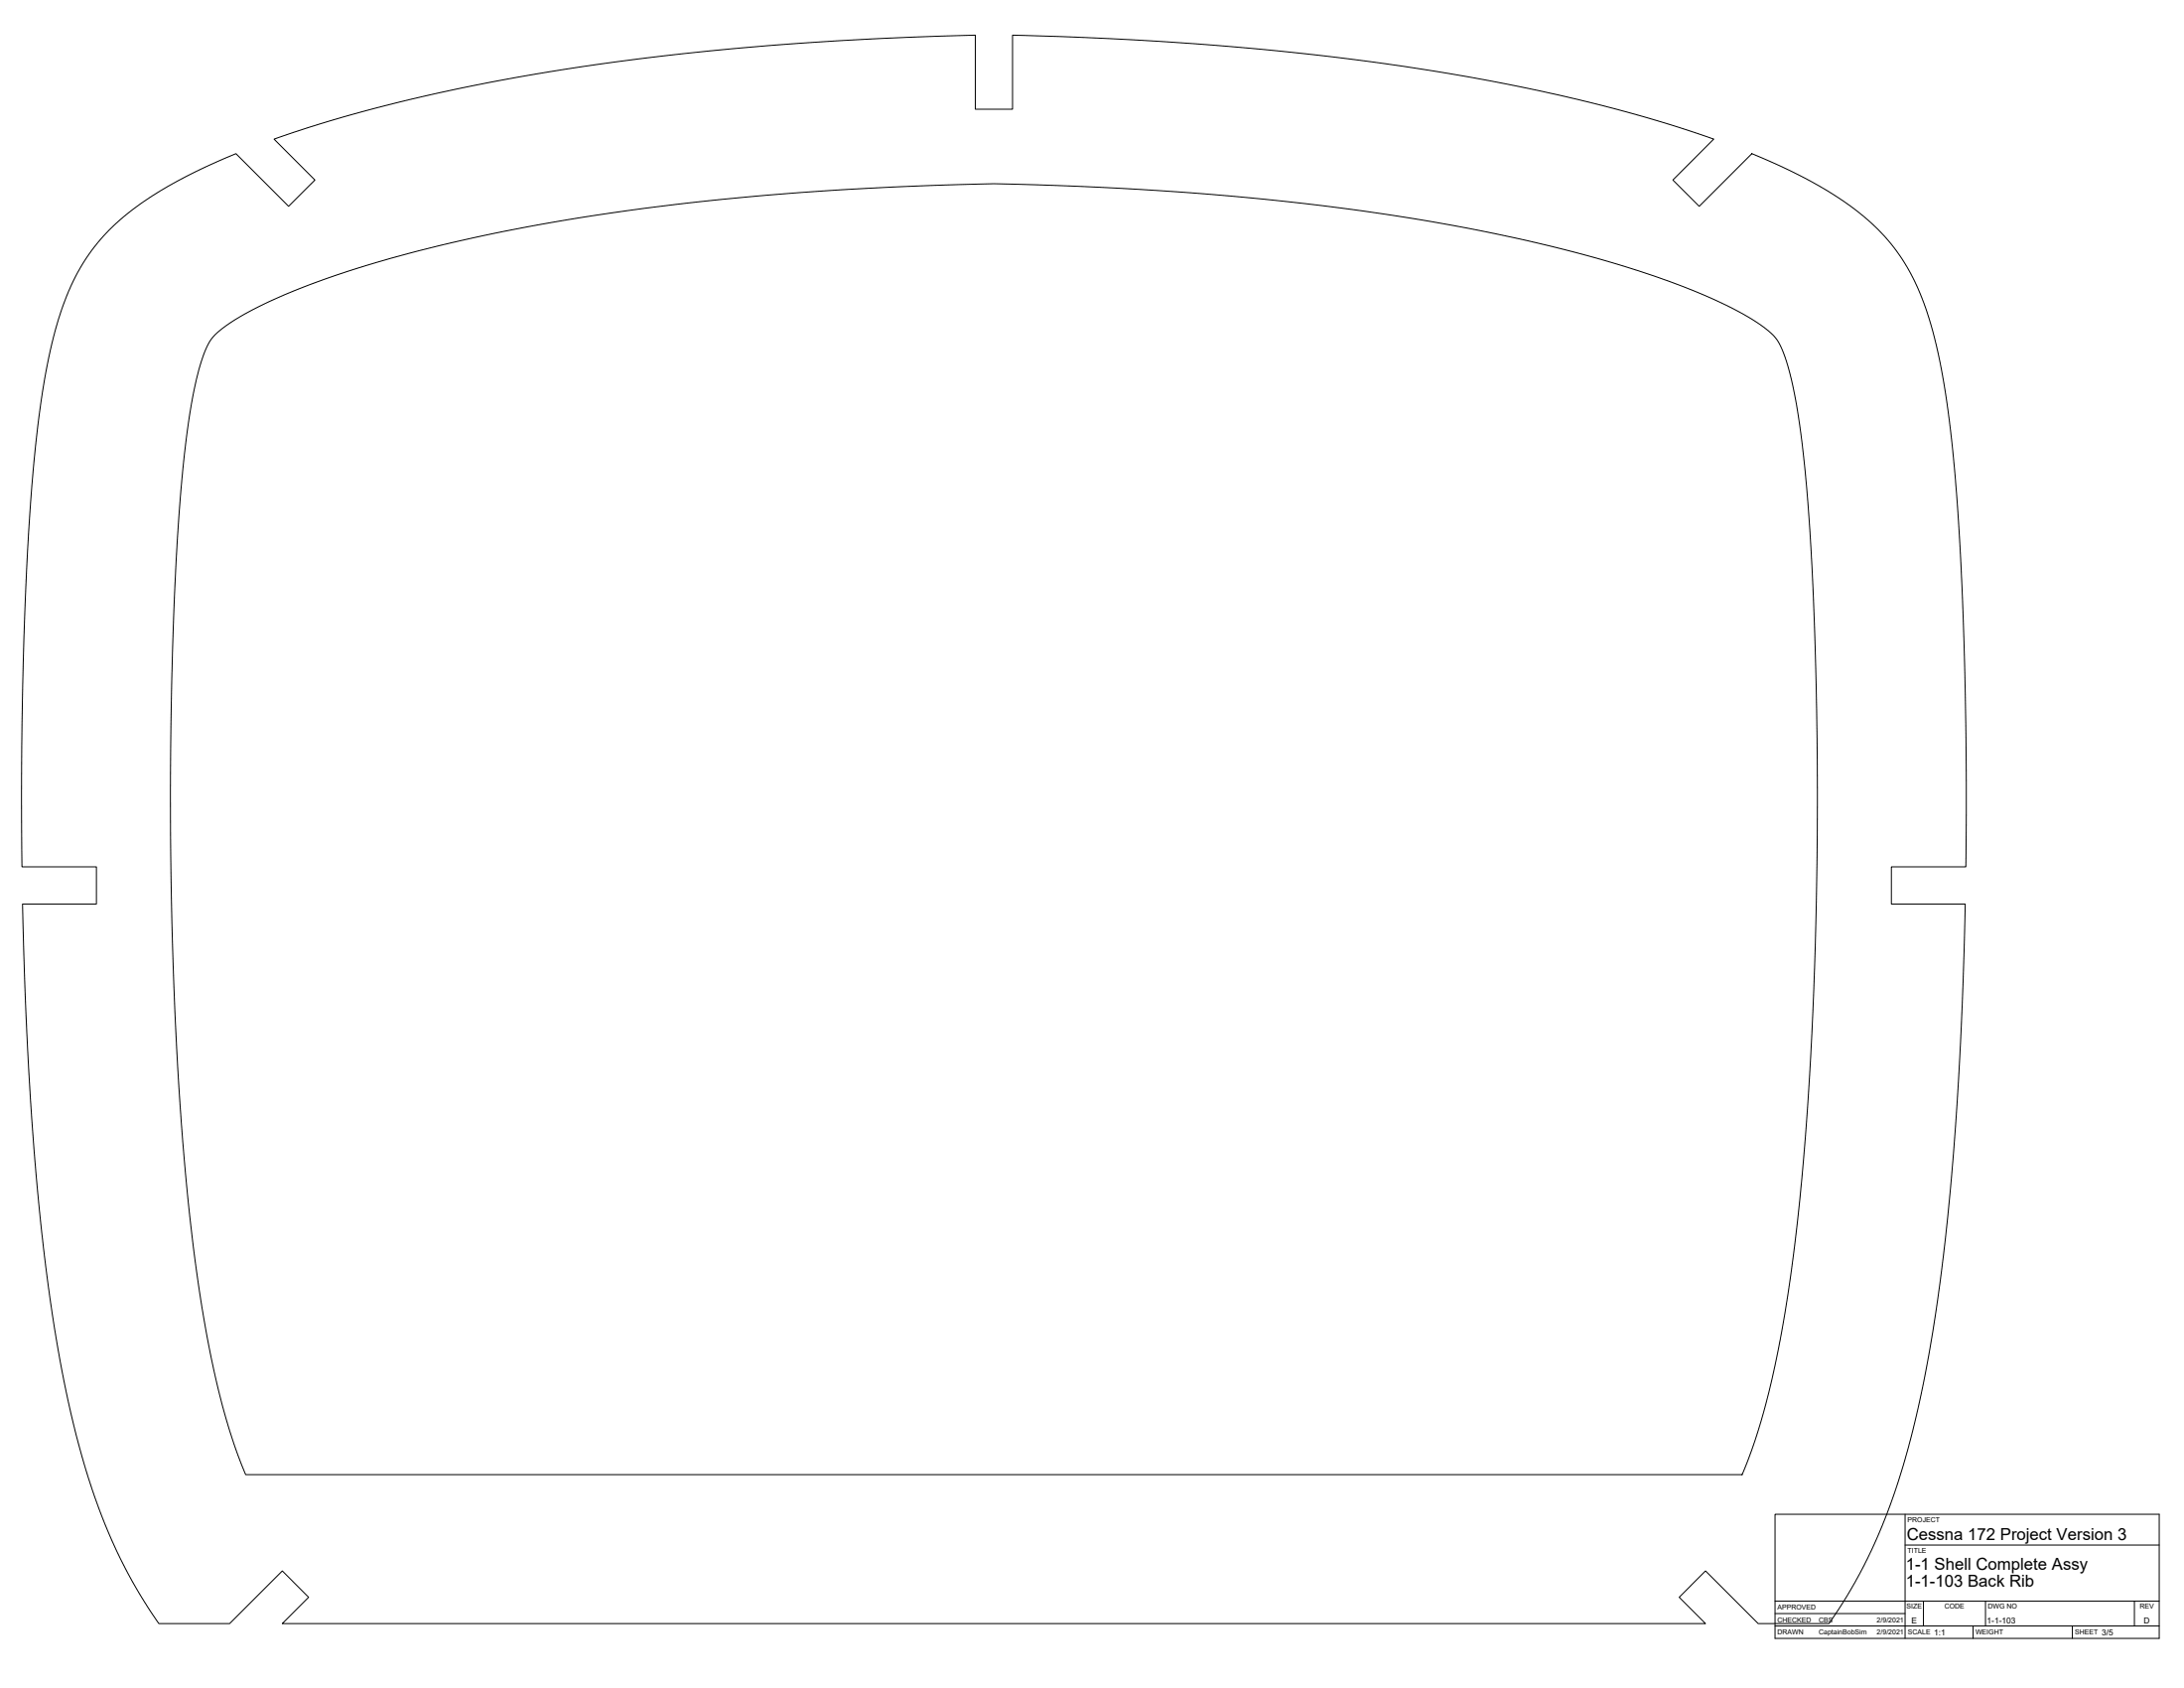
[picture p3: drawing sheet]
<svg xmlns="http://www.w3.org/2000/svg" width="1118mm" height="864mm" viewBox="0 0 1118 864" stroke-linecap="round" stroke-linejoin="round" font-family="sans-serif">
<!-- layer: Visible -->
<path d="M56 118l11-10 15-11 18-9 21-9 27 27 13-14-21-21 30-9 35-10 38-8 41-8a1591 1591 0 0 1 215-18v38h19v-38h6a1436 1436 0 0 1 250 26l51 11 27 8 25 8-21 21 14 14 26-27 24 10 20 12 12 8 9 8 7 8 7 9 6 12 4 11 4 13 4 16 3 20 3 23 4 55 3 69v90h-38v20h38l-3 70-4 68-5 41-5 39-6 33-6 26-8 26-10 24-10 20-13 21h-36l-27-27-14 13 14 14h-729l14-14-14-13-26 27h-37l-7-12-8-13-6-12-7-15-6-17-4-14-9-36-7-41-7-51-4-57-3-63-1-37h37v-20h-38v-84l2-58 3-44 3-39 4-28 6-25 7-19 9-16zM110 171l6-5 10-6 24-11 32-11 38-11a1243 1243 0 0 1 248-32 1138 1138 0 0 1 147 4 1030 1030 0 0 1 217 37l34 12 25 12 9 6 7 5 3 4 3 6 4 13 3 16 3 20 2 28 3 60 2 76a1897 1897 0 0 1-14 260l-5 31-6 27-7 25-7 17h-765l-6-15-6-20-9-38-4-26-3-29-6-60a2220 2220 0 0 1 2-330l3-25 4-17 4-15 2-4z" fill="none" stroke="#000" stroke-width=".51"/>
<!-- layer: Titleblock -->
<path d="M908 775h197v63h-197zM975 775v63M975 790h130M908 819h197M984 819v13M1016 819v13M1092 819v13M908 832h197M908 826h67M1010 832v6M1060 832v6" fill="none" stroke="#000" stroke-width=".51"/>
<g font-size="8.5">
<text x="976" y="788">Cessna 172 Project Version 3</text>
<text x="975" y="803">1-1 Shell Complete Assy</text>
<text x="975" y="812">1-1-103 Back Rib</text>
</g>
<g font-size="4.3">
<text x="978" y="831">E</text>
<text x="1017" y="831">1-1-103</text>
<text x="1097" y="831">D</text>
<text x="990" y="837">1:1</text>
<text x="1076" y="837">3/5</text>
</g>
<g font-size="3.5">
<text x="976" y="779">PROJECT</text>
<text x="976" y="794">TITLE</text>
<text x="910" y="824">APPROVED</text>
<text x="976" y="823">SIZE</text>
<text x="995" y="823">CODE</text>
<text x="1017" y="823">DWG NO</text>
<text x="1095" y="823">REV</text>
<text x="910" y="830">CHECKED</text>
<text x="931" y="830">CBS</text>
<text x="960" y="830">2/9/2021</text>
<text x="910" y="836">DRAWN</text>
<text x="931" y="836">CaptainBobSim</text>
<text x="960" y="836">2/9/2021</text>
<text x="976" y="836">SCALE</text>
<text x="1011" y="836">WEIGHT</text>
<text x="1062" y="836">SHEET</text>
</g>
</svg>
